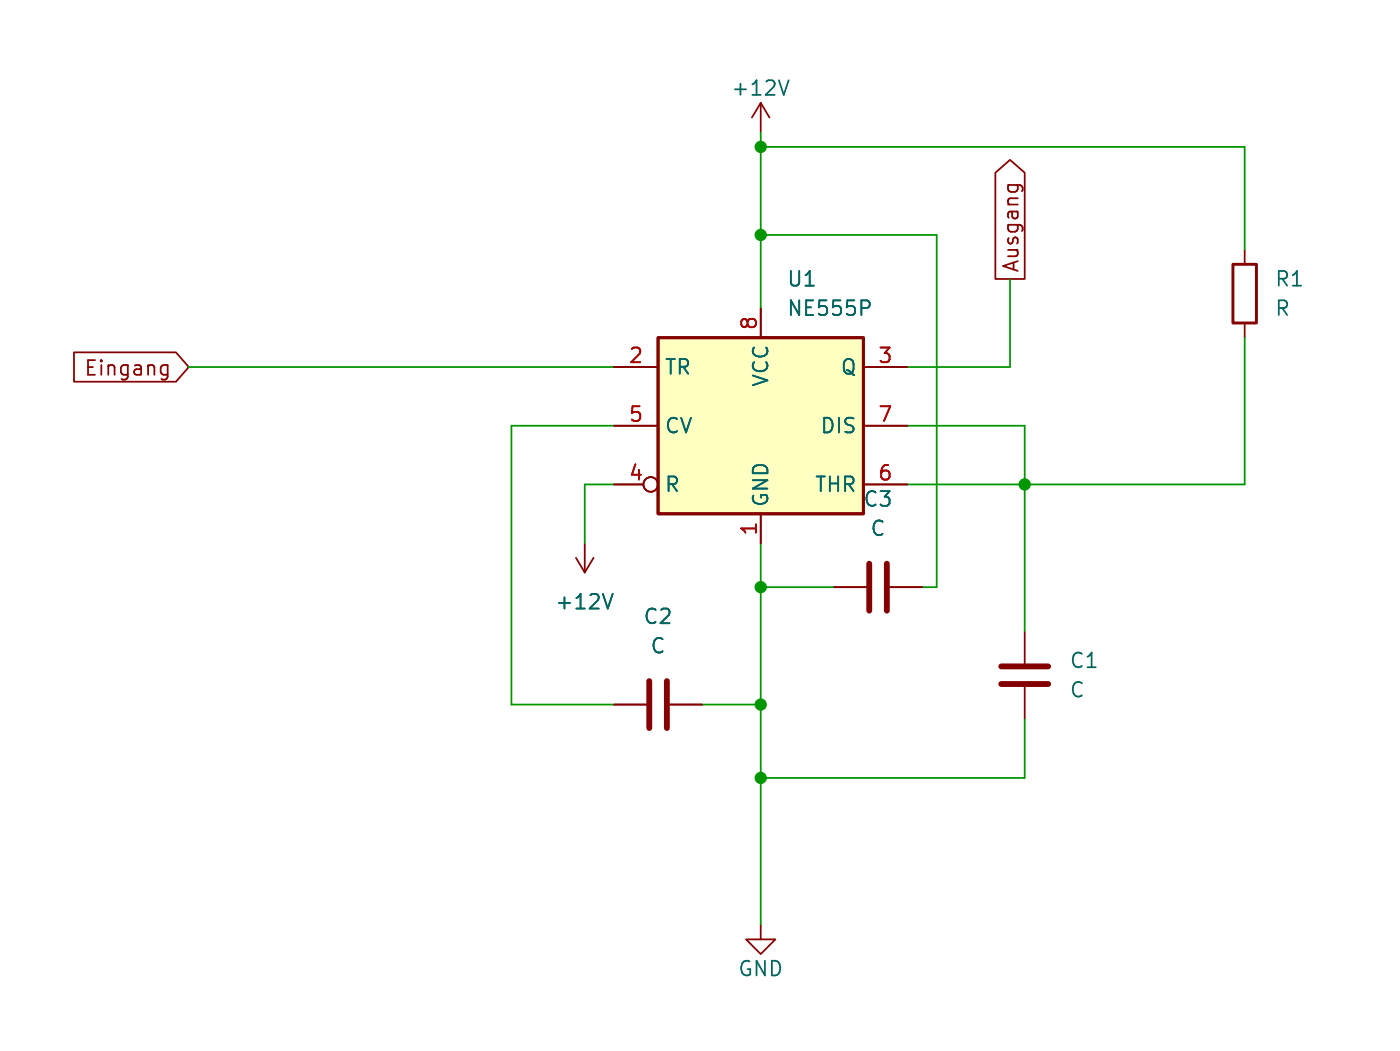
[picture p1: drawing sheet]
<svg xmlns="http://www.w3.org/2000/svg" width="121mm" height="91mm" viewBox="0 0 121 91" stroke-linecap="round" stroke-linejoin="round" font-family="sans-serif">
<g fill="none" stroke="#840000" stroke-width=".15">
<path d="M65.9 8.9v2.5M65.9 8.9l-.8 1.3M65.9 8.9l.7 1.3M86.2 14.9l1.3-1.1 1.2 1.1v9.2h-2.5zM87.3 16h1l.3 .2M87.4 16l-.1 .4M88.1 16v.4M6.4 30.5h8.8l1.1 1.3-1.1 1.2h-8.8zM14.2 31.6h.3M14.5 31.6v1a.34 .34 0 0 1-.4 .3M14.5 32.4h-.3M53.2 31.8h3.8"/>
<path d="M53.2 36.8h3.8M65.9 26.7v2.5M74.8 31.8h3.8M74.8 36.8h3.8M107.8 21.6v1.3M107.8 28v1.2M49.9 48.3l.7 1.2M50.6 47v2.5M51.4 48.3l-.8 1.2M53.2 41.9h2.5M65.9 44.5v2.5M72.2 50.8h2.8"/>
<path d="M74.8 41.9h3.8M77.1 50.8h2.7M88.7 54.6v2.8M88.7 59.4v2.8M53.2 61h2.8M58 61h2.8M65.9 80v1.3h1.2l-1.2 1.3-1.3-1.3h1.3"/>
<circle cx="56.4" cy="41.9" r=".63"/>
</g>
<path d="M68.3 6.9l-.4 1.3M75.2 26.1a.34 .34 0 0 1 0 .5M53.1 51.4l-.5 1.3" fill="none" stroke="#006464" stroke-width=".15"/>
<path d="M57 29.2h17.8v15.3h-17.8z" fill="#ffffc2" stroke="#ffffc2" stroke-width=".09"/>
<path d="M57 29.2h17.8v15.3h-17.8zM106.8 22.9h2v5.1h-2z" fill="none" stroke="#840000" stroke-width=".25"/>
<path d="M56.2 58.9v4.1M57.8 58.9v4.1M75.3 48.8v4M76.8 48.8v4M86.7 59.2h4.1M86.7 57.7h4.1" fill="none" stroke="#840000" stroke-width=".51"/>
<g fill="none" stroke="#009600" stroke-width=".15">
<path d="M65.9 11.4v15.3M65.9 12.7h41.9v8.9M16.3 31.8h36.9M53.2 36.8h-8.9v24.2h8.9M65.9 20.3h15.2v30.5h-1.3M78.6 36.8h10.1v17.8M87.5 24.1v7.7h-8.9M107.8 29.2v12.7h-29.2M53.2 41.9h-2.6v5.1M65.9 47v33M65.9 50.8h6.3M60.8 61h5.1"/>
<path d="M88.7 62.2v5.1h-22.8"/>
</g>
<g fill="#009600" stroke="#009600" stroke-width=".15">
<circle cx="65.9" cy="50.8" r=".46"/>
<circle cx="65.9" cy="67.3" r=".46"/>
<circle cx="65.9" cy="61" r=".46"/>
<circle cx="88.7" cy="41.9" r=".46"/>
<circle cx="65.9" cy="20.3" r=".46"/>
<circle cx="65.9" cy="12.7" r=".46"/>
</g>
<g font-size="1.8" fill="#006464">
<text x="63.2" y="8.5">+12V</text>
<text x="68.1" y="25">U1</text>
<text x="68.1" y="27.5">NE555P</text>
<text x="110.3" y="25">R1</text>
<text x="110.3" y="27.5">R</text>
<text x="57.5" y="32.6">TR</text>
<text x="66.7" y="33.6" transform="rotate(-90 66.7 33.6)">VCC</text>
<text x="72.7" y="32.6">Q</text>
<text x="57.5" y="37.7">CV</text>
<text x="71" y="37.7">DIS</text>
<text x="57.5" y="42.8">R</text>
<text x="66.7" y="44" transform="rotate(-90 66.7 44)">GND</text>
<text x="70.5" y="42.8">THR</text>
<text x="74.7" y="44.1">C3</text>
<text x="75.3" y="46.6">C</text>
<text x="48" y="52.9">+12V</text>
<text x="55.6" y="54.2">C2</text>
<text x="56.3" y="56.8">C</text>
<text x="92.6" y="58">C1</text>
<text x="92.6" y="60.6">C</text>
<text x="63.8" y="84.7">GND</text>
</g>
<g font-size="1.8" fill="#840000">
<text x="88.4" y="23.7" transform="rotate(-90 88.4 23.7)">Ausgang</text>
<text x="7.2" y="32.7">Eingang</text>
</g>
<g font-size="1.8" fill="#a90000">
<text x="65.6" y="28.7" transform="rotate(-90 65.6 28.7)">8</text>
<text x="54.4" y="31.5">2</text>
<text x="76" y="31.5">3</text>
<text x="54.4" y="41.7">4</text>
<text x="54.4" y="36.6">5</text>
<text x="76" y="41.7">6</text>
<text x="76" y="36.6">7</text>
<text x="65.6" y="46.4" transform="rotate(-90 65.6 46.4)">1</text>
</g>
</svg>
